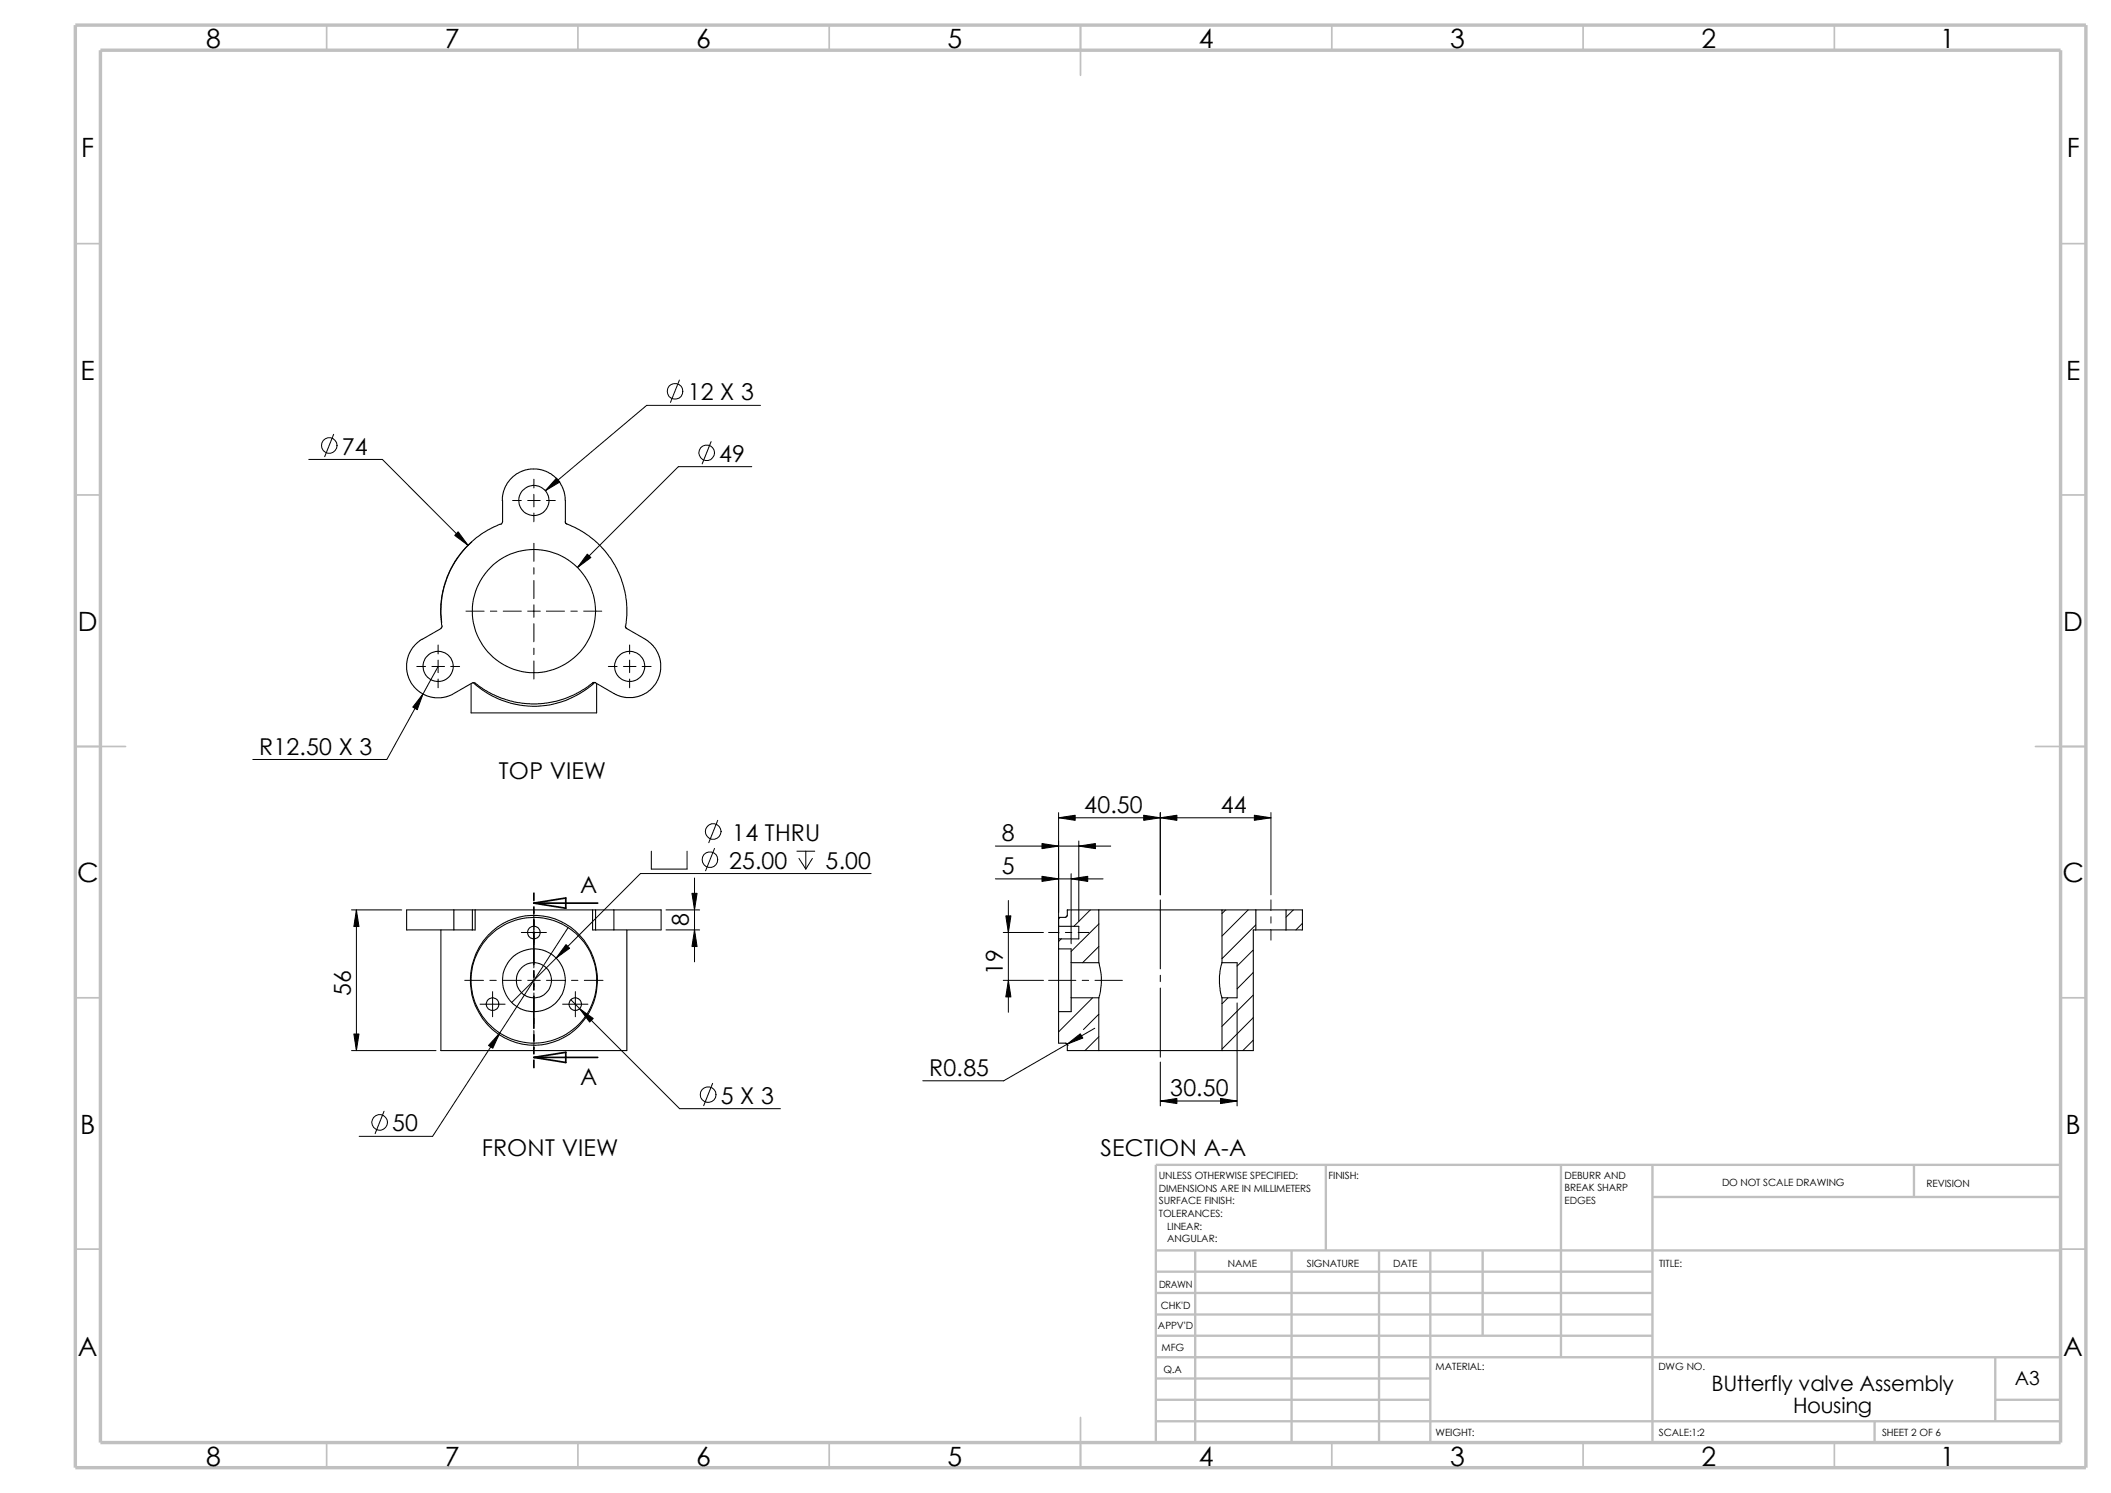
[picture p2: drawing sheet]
<svg xmlns="http://www.w3.org/2000/svg" width="420mm" height="297mm" viewBox="0 0 420 297" stroke-linecap="round" stroke-linejoin="round" font-family="sans-serif">
<g fill="none" stroke="#c0c0c0" stroke-width=".34">
<path d="M65 5v5M115 5v5M165 5v5M215 5v10M265 5v5M315 5v5M365 5v5M15 48.5h5M410 48.5h5M15 98.5h5M410 98.5h5M15 148.5h10"/>
<path d="M405 148.5h10M15 198.5h5M410 198.5h5M15 248.5h5M410 248.5h5M65 287v5M115 287v5M165 287v5M215 282v10M265 287v5M315 287v5M365 287v5"/>
</g>
<g fill="none" stroke="#c0c0c0" stroke-width=".47">
<path d="M263.8 231.7v17.1M310.6 231.7v38.3M328.8 238.1h81.2M328.8 231.7v55.3M380.8 231.7v6.4M410 231.7h-180v55.3M230 253h98.8M230 257.2h98.8M230 248.8h180M237.8 248.8v38.2M257 248.8v38.2M274.4 248.8v38.2"/>
<path d="M284.6 248.8v38.2M295 248.8v16.9M230 278.5h54.6M230 270h180M230 274.2h54.6M230 261.5h98.8M230 265.7h98.8M397 278.5h13M397 270v12.7M230 282.7h180M373 282.7v4.3"/>
</g>
<path d="M15 5h400v287h-400zM20 10h390v277h-390z" fill="none" stroke="#c0c0c0" stroke-width=".68" stroke-linecap="butt"/>
<g fill="none" stroke="#000" stroke-width=".21">
<path d="M99.9 99.6l.2-1.6 .5-1.4 1-1.4 1-.8 1.3-.7 1.6-.4h1.4l1.6 .4 1.1 .5 .9 .8 .8 .9 .7 1.2 .4 1.7v5l.4 .5M100 99.6v4.2l-.2 .4-2.9 1.3-2 1.4-1.2 1-2 2.2-1.1 1.4-1.1 2-.9 2.4-.8 3.1-.1 3.1 .2 2.4M112.8 104.2l2.9 1.5 2.6 1.8 2.1 2.1 1.9 2.8 1.3 2.7 .9 3.5 .2 2.1-.2 3.8M87.7 125.1l-3.8 2.1-1.7 1.5-.8 1.2-.4 1.3-.1 .7 .1 1.9 .5 1.5 .5 .9 1.3 1.3 1.2 .8 1.7 .5h1.6l1.2-.2 1.3-.6M88 124.5l-.3 .5M93.7 136v5.8h25v-5.8M94.1 135.8a17.9 17.9 0 0 0 24.2 0M118.5 135.8h-.6l-2.5 1.8-2.9 1.3-1.8 .6-3.1 .5-3.6-.1-3.3-.7-3.6-1.5-2.8-1.9h-.3l-3.7 2.2M124.4 124.5l.2 .5 3.8 2.2M128.4 127.2l1 .7 1.2 1.4 .6 1.4 .2 1.2v1.4l-.3 1.5-.8 1.4-1 1.1-.8 .6-1.4 .6-1.2 .3h-1.4l-2-.6-4-2.4M87.7 185v24h37v-24M90.3 181v4"/>
<path d="M90.3 185h3.7M90.3 181h3.7M90.3 181h-9.4v4h9.4M94 181v4M94 181h.5M94.5 181h23.4M94.5 181v4h-.5M97.1 186.1a12.6 12.6 0 0 1 13.5-3.2 12.6 12.6 0 0 1 8.2 11 12.6 12.6 0 0 1-11.1 13.9 12.6 12.6 0 0 1-14-11 12.9 12.9 0 0 1 3.4-10.7zM117.9 181v4h.6M117.9 181h.6M118.5 181v4M118.5 185h3.6"/>
<path d="M118.5 181h3.6M122.1 181v4M122.1 181h9.4v4h-9.4M210.6 186.8v2M210.6 188.8h2.5v2.7M210.6 184.3h4v2.5h-4M210.6 184.3v2.5M210.6 188.8v12.5M213.1 198.5h5.5M213.1 191.5h5.5M213.1 198.5v2.8h-2.5M213.1 191.5v7"/>
<path d="M218.6 181h-6.3v1.1a.32 .32 0 0 1-.4 .4h-1.3v1.8M218.6 181v10.5M218.6 198.5v10.5M218.6 191.5a12.3 12.3 0 0 1 0 7M218.6 181h24.5M243.1 181h6.8M243.1 181v10.5M243.1 198.5v10.5M243.1 191.5h3v7h-3M243.1 191.5v.2a12.1 12.1 0 0 0 0 6.8M249.9 185h6M249.9 181h6"/>
<path d="M249.9 185h-.6v24h-6.2M249.9 181v4M255.9 181h3.2v4h-3.2M255.9 181v4M210.6 201.3v6.2h1.3a.37 .37 0 0 1 .4 .4v1.1h6.3M218.6 209h24.5"/>
<circle cx="106.2" cy="99.6" r="3"/>
<circle cx="87.1" cy="132.6" r="3"/>
<circle cx="106.2" cy="121.6" r="12.2"/>
<circle cx="125.3" cy="132.6" r="3"/>
<circle cx="98" cy="199.7" r="1.24"/>
<circle cx="106.2" cy="195" r="12.5"/>
<circle cx="106.2" cy="185.5" r="1.26"/>
<circle cx="106.2" cy="195" r="3.5"/>
<circle cx="106.2" cy="195" r="6.2"/>
<circle cx="114.5" cy="199.7" r="1.24"/>
</g>
<path d="M106.1 185.5h.3M106.1 185.4l.3 .3M106.2 185.4v.3M106.3 185.4l-.3 .3" fill="none" stroke="#808080" stroke-width=".2"/>
<g fill="none" stroke="#000" stroke-width=".2">
<path d="M135.2 75.6l-1.8 4.5M61.4 91.4h14.7l17 17.1M66.4 86.4l-1.8 4.4M102 99.6h1.7M105 99.6h2.5M106.2 95.3v1.8M106.2 98.3v2.5M108.7 99.6h1.8M141.5 87.8l-1.8 4.5M149.6 92.8h-14.6l-20.1 20.1M151.3 80.6h-22.6l-20.2 17M93.9 107.8a18.5 18.5 0 0 0-6 16.1"/>
<path d="M106.2 102.1v1.7M106.2 108.1v3.6M106.2 112.9v1.3M106.2 115.5v3.6M82.9 132.6h1.8M85.9 132.6h2.5M87.2 128.3v1.8M87.2 131.3v2.5M87.2 135.1v1.7M87.2 132.6l-10.2 18.5h-26.7M89.7 132.6h1.7M92.7 121.6h3.6"/>
<path d="M97.6 121.6h1.2M100.1 121.6h3.6M105 121.6h2.5M106.2 120.3v2.5M106.2 124.1v3.6M106.2 128.9v1.3M106.2 131.5v3.6M108.7 121.6h3.6M113.6 121.6h1.3M116.1 121.6h3.6M121 132.6h1.8M124 132.6h2.5"/>
<path d="M125.3 128.3v1.8M125.3 131.3v2.5M125.3 135.1v1.7M127.8 132.6h1.7M129.6 169.3v3.6h7.1v-3.6M138.2 174.7v16.6M142.2 168.8l-1.8 4.4M142.8 163.2l-1.8 4.4M158.5 169.3h3.6M159 170.8l1.3 2.1M160.3 169.3v3.6M161.6 170.8l-1.3 2.1"/>
<path d="M173.3 173.8h-45.9l-25.6 25.6M198 174.8h21.5M198 168.3h23M200.6 179.2v22.2M210.6 161.7v24.1M210.6 162.7h42.3M213.1 173.8v13.9M214.6 167.3v16M230.8 161.7v16.3M230.8 179v13.7M252.9 161.7v16.3M252.9 179v2.1"/>
<path d="M69.9 181h10M70.9 181v28M92.5 195h3.7M95.5 199.8h5M97.5 195h1.2M98 197.3v5M100 195h3.7M103.7 185.5h5M105 195h2.5M106.2 181.3v6.7M106.2 188.8v3.7M106.2 193.8v2.5"/>
<path d="M106.2 197.5v3.7M108.7 195h3.7M111.9 199.8h5.1M113 184.5l-26.9 41.6h-14.6M113.6 198.9l21.6 21.7h20.1M113.7 195h1.3M114.5 197.3v5M116.2 195h3.8M132.5 185h6.7M132.5 181h6.7M199.6 195h8M199.6 185.5h8"/>
<path d="M208.6 195h5.4M208.6 185.5h2.1M210.9 182.5l-.3 .3M211.2 186.8l-.6 .5M212 185.5h1.2M212.4 181l-.1 .1M214.5 185.5h2.1M215.3 195h1.3M216.9 181l-3.2 3.3M217.4 198.5l-6.8 6.8M217.8 195h5.5M218.6 183.8l-5.5 5.5"/>
<path d="M218.6 188.3l-3.2 3.2M230.8 194v1.3M230.8 196.6v13.7M243.8 181l-.7 .7M244.3 198.5l-1.2 1.2M246.1 199.5v20.5M248.3 181l-5.2 5.2M249.3 189l-3.2 3.2M249.3 193.5l-3.2 3.2M249.3 198l-6.2 6.2M249.9 184l-6.8 6.7M252.9 182.4v1.2"/>
<path d="M252.9 184.9v2.1M257.3 181l-1.4 1.5M259.1 183.7l-1.3 1.3M69.9 209h16.8M106.2 202.5v1.3M106.2 205v3.7M141.8 215.5l-1.8 4.5M212.4 207.9h.1M217.8 204.6l-18.1 10.4h-16.1M218.6 201.8l-3 3M218.6 206.2l-2.7 2.8M230.8 211.3v8.7"/>
<path d="M230.8 219h15.3M249.3 202.4l-6.2 6.3M249.3 206.9l-2 2.1M76.4 221.1l-1.8 4.4"/>
<circle cx="134.3" cy="77.9" r="1.56"/>
<circle cx="65.5" cy="88.6" r="1.55"/>
<circle cx="140.6" cy="90.1" r="1.56"/>
<circle cx="141.2" cy="171" r="1.56"/>
<circle cx="141.9" cy="165.4" r="1.56"/>
<circle cx="140.9" cy="217.8" r="1.56"/>
<circle cx="75.5" cy="223.3" r="1.55"/>
</g>
<g fill="#000" stroke="#000" stroke-width=".2">
<path d="M110.7 95.1l.7 .8-2.9 1.7zM91.1 105.8l2 2.7-2.6-2zM116.8 110.2l.8 .7-2.7 2zM84.2 138l-1.2 3.2-.9-.5zM207.3 174.3l3.3 .5-3.3 .5zM207.3 167.8l3.3 .5-3.3 .5zM210.6 162.7l3.3-.5v1zM213.1 174.8l3.3-.5v1zM214.6 168.3l3.3-.5v1zM230.8 162.7l3.3-.5v1zM227.5 162.2l3.3 .5-3.3 .5zM249.6 162.2l3.3 .5-3.3 .5z"/>
<path d="M70.9 181l.5 3.3h-1zM112.6 187.9l.7 .7-2.6 2zM138.2 185l.5 3.3h-1zM137.7 177.7h1l-.5 3.3zM200.1 182.2h1l-.5 3.3zM200.6 195l.5 3.3h-1zM70.4 205.7h1l-.5 3.3zM99.4 205.5l-1.4 3-.8-.5zM115.3 200.7l2.7 1.9-.7 .7zM212.3 207.7l2.6-2 .5 .8zM230.8 219l3.3-.5v1zM242.8 218.5l3.3 .5-3.3 .5z"/>
</g>
<g fill="none" stroke="#000" stroke-width=".34">
<path d="M106.2 179.7h12.7M106.2 179.7l6.4-1.1v2.1zM106.2 177.7v1.5M106.2 180.4v1.3M106.2 183v1.2M106.2 185.5v6.4M106.2 193.1v1.3M106.2 195.7v1.2M106.2 198.2v6.4M106.2 210.4l6.4-1.1v2.1zM106.2 210.4h12.7M106.2 205.8v1.3"/>
<path d="M106.2 208.4v1.2M106.2 210.9v1.5"/>
</g>
<g font-size="5.3">
<text x="41" y="9.6">8</text>
<text x="88.5" y="9.6">7</text>
<text x="138.5" y="9.6">6</text>
<text x="188.5" y="9.6">5</text>
<text x="238.5" y="9.6">4</text>
<text x="288.5" y="9.6">3</text>
<text x="338.5" y="9.6">2</text>
<text x="386" y="9.6">1</text>
<text x="16.2" y="31.3">F</text>
<text x="411.2" y="31.3">F</text>
<text x="16" y="75.6">E</text>
<text x="411" y="75.6">E</text>
<text x="15.5" y="125.6">D</text>
<text x="410.5" y="125.6">D</text>
<text x="15.3" y="175.6">C</text>
<text x="410.3" y="175.6">C</text>
<text x="16" y="225.6">B</text>
<text x="411" y="225.6">B</text>
<text x="15.5" y="269.8">A</text>
<text x="410.5" y="269.8">A</text>
<text x="41" y="291.6">8</text>
<text x="88.5" y="291.6">7</text>
<text x="138.5" y="291.6">6</text>
<text x="188.5" y="291.6">5</text>
<text x="238.5" y="291.6">4</text>
<text x="288.5" y="291.6">3</text>
<text x="338.5" y="291.6">2</text>
<text x="386" y="291.6">1</text>
</g>
<g font-size="4.6">
<text x="136.8" y="79.6">12 X 3</text>
<text x="68" y="90.4">74</text>
<text x="143.1" y="91.9">49</text>
<text x="51.6" y="150.2">R12.50 X 3</text>
<text x="99.3" y="155">TOP VIEW</text>
<text x="215.7" y="161.8">40.50</text>
<text x="242.9" y="161.8">44</text>
<text x="145.7" y="167.2">14 THRU</text>
<text x="199.3" y="167.4">8</text>
<text x="145" y="172.8">25.00</text>
<text x="164.3" y="172.8">5.00</text>
<text x="199.3" y="173.9">5</text>
<text x="115.4" y="177.7">A</text>
<text x="137.1" y="184.1" transform="rotate(-90 137.1 184.1)">8</text>
<text x="199.5" y="194" transform="rotate(-90 199.5 194)">19</text>
<text x="69.8" y="198.1" transform="rotate(-90 69.8 198.1)">56</text>
<text x="115.4" y="215.8">A</text>
<text x="184.9" y="214.1">R0.85</text>
<text x="143.4" y="219.5">5 X 3</text>
<text x="232.8" y="218.1">30.50</text>
<text x="78" y="225.1">50</text>
<text x="95.8" y="230">FRONT VIEW</text>
<text x="218.9" y="229.9">SECTION A-A</text>
</g>
<g font-size="4.2">
<text x="340.5" y="276.8">BUtterfly valve Assembly</text>
<text x="356.7" y="281.1">Housing</text>
</g>
<text font-size="3.9" x="400.9" y="275.5">A3</text>
<g font-size="2">
<text x="230.5" y="234.6">UNLESS OTHERWISE SPECIFIED:</text>
<text x="230.5" y="237.1">DIMENSIONS ARE IN MILLIMETERS</text>
<text x="230.5" y="239.6">SURFACE FINISH:</text>
<text x="264.3" y="234.6">FINISH:</text>
<text x="311.3" y="234.5">DEBURR AND</text>
<text x="311.3" y="237">BREAK SHARP</text>
<text x="311.3" y="239.5">EDGES</text>
<text x="342.6" y="236">DO NOT SCALE DRAWING</text>
<text x="383.3" y="236.2">REVISION</text>
<text x="230.5" y="242.1">TOLERANCES:</text>
<text x="232.2" y="244.6">LINEAR:</text>
<text x="232.2" y="247.1">ANGULAR:</text>
<text x="260" y="252">SIGNATURE</text>
<text x="277.2" y="252">DATE</text>
<text x="330.1" y="252">TITLE:</text>
<text x="230.6" y="256.2">DRAWN</text>
<text x="244.3" y="252.1">NAME</text>
<text x="230.9" y="260.4">CHK'D</text>
<text x="230.4" y="264.5">APPV'D</text>
<text x="231.1" y="268.8">MFG</text>
<text x="231.5" y="273.1">Q.A</text>
<text x="285.6" y="272.5">MATERIAL:</text>
<text x="329.9" y="272.5">DWG NO.</text>
<text x="285.6" y="285.6">WEIGHT:</text>
<text x="330" y="285.6">SCALE:1:2</text>
<text x="374.4" y="285.6">SHEET 2 OF 6</text>
</g>
</svg>
